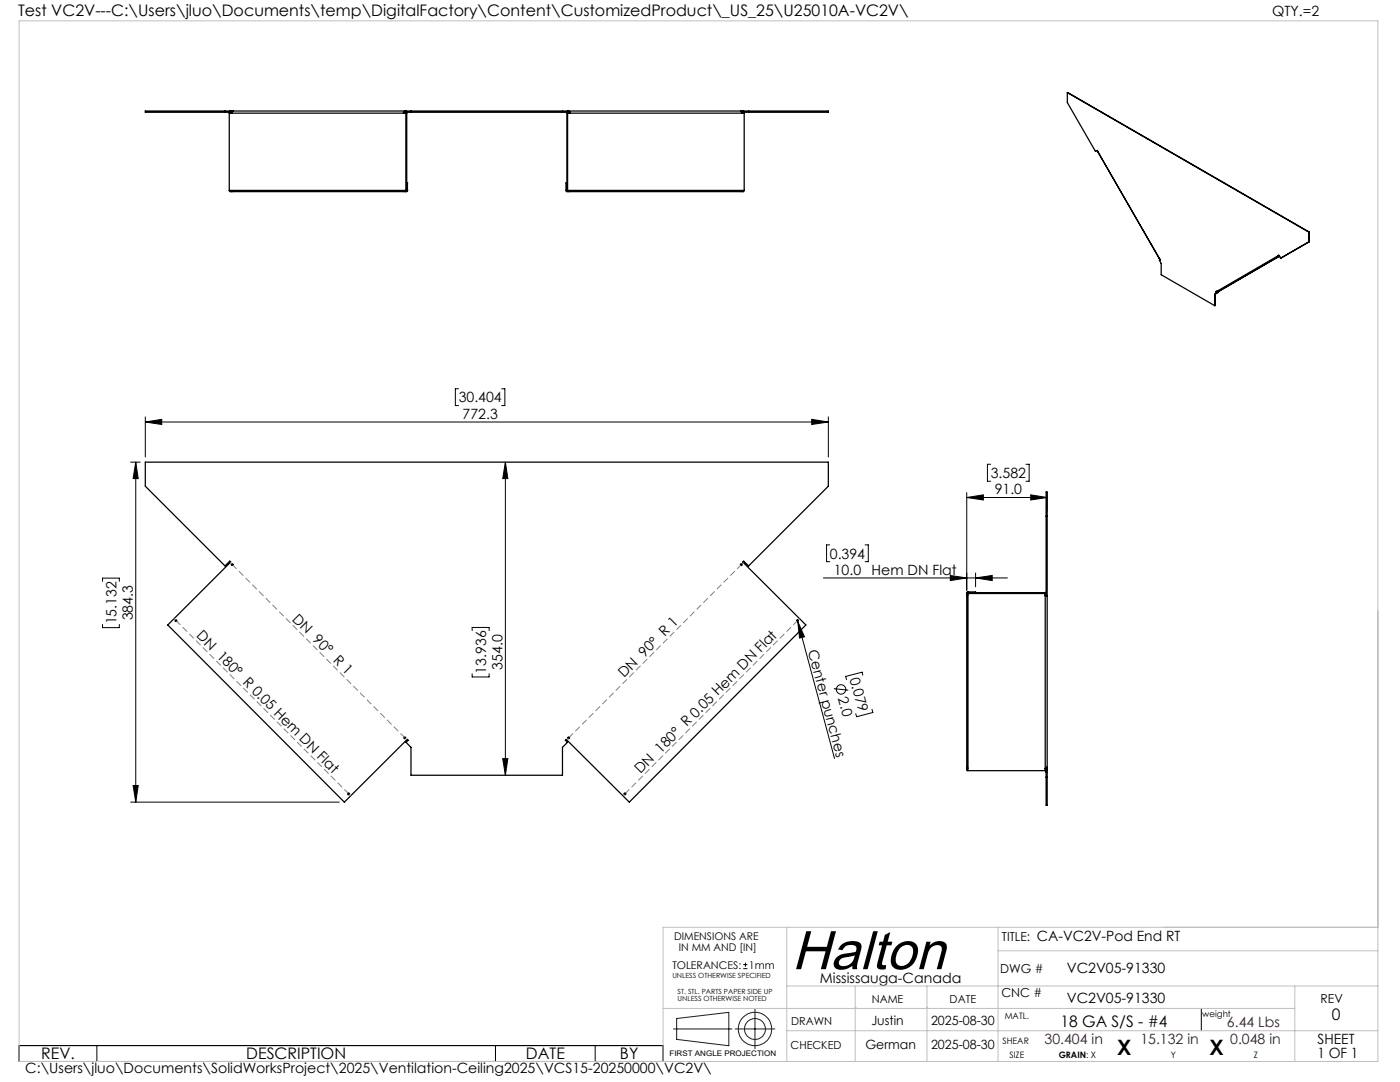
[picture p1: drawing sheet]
<svg xmlns="http://www.w3.org/2000/svg" width="279mm" height="216mm" viewBox="0 0 279 216" stroke-linecap="round" stroke-linejoin="round" font-family="sans-serif">
<g fill="none" stroke="#000" stroke-width=".25">
<path d="M213 18.5v2l5.6 9.7 .4-.2v.1M213 18.5l48.2 27.8M213 18.5l48.3 27.8M44.9 22.2v.2M45.8 38l.1 .2h.3M45.8 22.6h35.4M45.8 38h35.5M45.8 22.6v15.4M45.9 22.2v.1M46 22.2l-.2 .4M46.3 22.4l-.1 .1M46.3 38.2h-.2l.1-.1 .2 .1h34.2"/>
<path d="M46.4 22.2a.23 .23 0 0 0-.3 .1 .23 .23 0 0 0 .1 .3l.3-.4M46.4 22.2h.1M46.4 22.2h-17.4v.2h16.8M46.4 22.2v.1M46.5 22.2h34.3M80.8 22.4l-.1 .1M80.8 38.2h-.2v-.1l.6 .1M80.8 22.2h-.2l-.1 .4 .5-.4M80.8 22.2h.2M80.8 22.2v.1M81 22.2h32.3M81 22.4v15.6l.2 .2 .1-.2"/>
<path d="M81 22.4h32.2M81 22.2v.2M81.2 38h.1M81.2 36.5h.1M81.2 22.6v15.4M81.2 36.5h.1v1.5M81.3 22.4l-.1 .2M82 22.2v.2M112.3 22.2v.2M113 38h35.5M113 22.4l.1 .2M113.1 22.6v15.4v-1.5"/>
<path d="M113.1 22.6h35.4M113.1 36.5h-.1v1.5M113.2 22.4v15.8h-.1l-.1-.2M113.2 22.2v.2M113.3 22.2l.4 .4v-.4h-.2M113.3 22.2h.2M113.5 22.2h34.3M113.5 22.2v.1M113.5 38.2h.2h-.6M113.5 22.4l.1 .1M147.8 22.2l.3 .4a.25 .25 0 0 0 .1-.3 .25 .25 0 0 0-.3-.1M147.8 22.2h.1"/>
<path d="M147.9 22.2h17.4v.2h-16.8M147.9 22.2v.1M148 38.2h.2h-34.6M148 22.4l.1 .1M148.2 22.2l.3 .1v.3M148.4 22.2v.1M148.5 38v.2h-.4M148.5 22.6v15.4M149.4 22.2v.2M219 30.1h.1M219 30.1l.1 .2M219.1 30.3l.1 .1"/>
<path d="M219.2 30.4h.1M219.2 30.4l12.1 21.1M231.3 51.4v.1M231.3 51.5h.1M231.4 51.5l.1 .3M231.4 52l.3 .6v2.2l10.7 6.2M231.5 51.8l.1 .1M231.6 51.9l-.2 .1M242.4 58.7v2.3M242.5 58.7h-.1M242.5 58.7v2.3h-.1M242.7 58.2l.2 .1"/>
<path d="M242.7 58.2l.1 .3M242.7 58.3l.2 .2M242.8 58.5l-.4 .2M242.8 58.1h.1M242.8 58.1l.3 .1M242.8 58.1l-.1 .1M242.9 58.1l.2 .1M242.9 58.5h-.1M242.9 58.5l-.4 .2M243 58.2h.1M243.1 58.2l-.2 .1M243.1 58.2h.1"/>
<path d="M255 51.1l.2 .1M255 51.1l-12.1 7M255.1 51l-.1 .1M255.1 51l.2 .2M255.2 51l.1 .1M255.2 51l.4 .5M255.2 51h-.1M255.2 51.2h.1M255.3 51.2l-12.4 7.1M261.2 46.3v2M261.2 48.3l-5.6 3.2M261.3 46.3h-.1"/>
<path d="M261.3 46.3v1.9M261.3 48.2l-.1 .1M261.3 48.2l-5.7 3.3M29 92.2h136.3v4.8l-15.9 15.9-1-.9-.2 .1 12.6 12.6-35.2 35.4-12.6-12.6-.2 .2 .4 .4-.9 1v5.6h-30.3v-5.6l-1-1 .5-.4-.2-.2-12.6 12.6-35.2-35.4 12.5-12.6-.1-.1-1 .9-15.9-15.9zM192.9 118.8h.1M192.9 118.5h.1M192.9 118.5l.1 .4v-.3M192.9 118.3v.2M192.9 118.7v34.4M193.2 118.1l-.3 .2 .3 .1h15.6M193.2 118.3h.1M193.2 118.1v35.7"/>
<path d="M193.2 118.3h15.4M193.2 118.1h1.5v.2M194.7 118.3h.1M208.6 118.3v35.5M208.6 118.7h.2h-.2v.2h.2M208.8 118.1l-.2 .2M208.8 103h.2M209 118.9h-.2v-20.7h.2v54.8M192.9 153.4h.1M192.9 153.1h.1M192.9 153.1l.1 .3v-.2M192.9 153.3l.1 .4 .2 .1"/>
<path d="M193.2 153.8h15.4M208.8 153.2l-.2 .1M208.8 155.1h.2M208.8 154.1h.2M208.9 153.2h.1M208.9 153.7h.1M209 153l-.4 .4a.25 .25 0 0 0 .3 0 .25 .25 0 0 0 .1-.2M209 153.5l-.1 .2-.3 .1M209 153v.2M209 153.2v7.5h-.2v-7"/>
<circle cx="46.3" cy="112.7" r=".17"/>
<circle cx="147.9" cy="112.7" r=".17"/>
<circle cx="35.1" cy="123.9" r=".18"/>
<circle cx="159.2" cy="123.8" r=".17"/>
<circle cx="69.6" cy="158.4" r=".18"/>
<circle cx="80.8" cy="147.2" r=".18"/>
<circle cx="113.5" cy="147.2" r=".18"/>
<circle cx="124.7" cy="158.4" r=".18"/>
</g>
<g fill="none" stroke="#000" stroke-width=".2">
<path d="M91.5 77.6h-.6v3.3h.6M100.1 77.6h.7v3.3h-.7M26.1 92.2h1.9M27.1 92.2l.5 3.3h-1zM27.1 92.2v67.9M29 84.2l3.3-.5v1zM29 83.2v8M29 84.2h136.3M100.9 92.2l.5 3.3h-1.1zM100.9 92.2v62.5M162 83.7l3.3 .5-3.3 .5zM165.3 83.2v8"/>
<path d="M192.9 99.3l3.4-.6v1.1zM192.9 98.3v19.5M192.9 99.3h16.1M197.7 92.6h-.6v3.4h.6M204.8 92.6h.6v3.4h-.6M205.7 98.7l3.3 .6-3.3 .5zM209 98.3v3.7M20.5 116v-.6h3.3v.6M164.3 115.3h36.7M165.6 108.7h-.6v3.4h.6M172.6 108.7h.7v3.4h-.7M189.7 114.8l3.2 .5-3.2 .6z"/>
<path d="M194.7 115.3l3.3-.5v1.1zM194.7 114.3v2.8M20.5 124.6v.6h3.3v-.6M94.2 125.8v-.6h3.4v.6M94.2 134.4v.7h3.4v-.7M159.1 123.7l.1 .3M159.2 124l1.3 3.1-.9 .2zM159.2 124l7.3 27.3M166.4 137.4l2.9 .3M172.2 134.7l-.2-.6-3.2 .9 .1 .6M26.6 156.7h1l-.5 3.4zM100.3 151.4h1.1l-.5 3.3z"/>
<path d="M174 141.5l.2 .7-3.2 .8-.2-.6M26.1 160.1h41.6M148.3 193.3h.9M148.3 192.5h.9M148.8 192.1v.8M3.8 208.6h128.5v3.2h-128.5zM19.3 208.6v3.2M98.9 208.6v3.2M118.8 208.6v3.2M239.7 201.2v4.5"/>
<circle cx="167.8" cy="137.6" r=".94"/>
</g>
<g fill="none" stroke="#191924" stroke-width=".2">
<path d="M134.4 205.3h11.7M135 203.2l10.5-1.2v6.7l-10.5-1.3zM146.7 205.3h7.9M150.7 201.4v7.9"/>
<circle cx="150.7" cy="205.3" r="2.09"/>
<circle cx="150.7" cy="205.3" r="3.3"/>
</g>
<path d="M46 112.3l.2 .2M148.1 112.5l.3-.2M34.7 123.4l.3 .3M159.3 123.7l.3-.3M69.7 158.5l.3 .3M80.9 147.3l.3 .3M113.1 147.6l.3-.3M124.3 158.8l.3-.3" fill="none" stroke="#808080" stroke-width=".2" stroke-dasharray="1.3 .6" stroke-linecap="butt"/>
<path d="M46.5 112.8l34.2 34.3M35.3 123.9l34.2 34.4M113.6 147.1l34.2-34.3M124.9 158.3l34.2-34.4" fill="none" stroke="#808080" stroke-width=".2" stroke-dasharray="1.3 .6" stroke-dashoffset=".2" stroke-linecap="butt"/>
<path d="M3.8 4.2h271.2v207.6h-271.2zM157 196.7h118M157 185v26.8M170.7 196.7v15.1M185 196.7v15.1M199.2 185v26.8M199.2 189.7h75.8M258.4 196.7v15.1M275 185h-142.7v26.8M132.3 201.2h126.1M157 205.7h118M170.7 201h.1" fill="none" stroke="#c0c0c0" stroke-width=".2"/>
<g fill="#000">
<path d="M159.2 124l1.3 3.1-.9 .2z"/>
<path d="M29 84.2l3.3-.5v1zM162 83.7l3.3 .5-3.3 .5z"/>
<path d="M100.9 92.2l.5 3.3h-1.1zM100.3 151.4h1.1l-.5 3.3z"/>
<path d="M192.9 99.3l3.4-.6v1.1zM205.7 98.7l3.3 .6-3.3 .5z"/>
<path d="M194.7 115.3l3.3-.5v1.1zM189.7 114.8l3.2 .5-3.2 .6z"/>
<path d="M26.6 156.7h1l-.5 3.4zM27.1 92.2l.5 3.3h-1z"/>
</g>
<text font-size="11" x="158" y="193.4">Halton</text>
<g font-size="4.2">
<text x="223" y="210.4">X</text>
<text x="241.4" y="210.4">X</text>
</g>
<g font-size="3.2">
<text x="3.6" y="3.3">Test VC2V---C:\Users\jluo\Documents\temp\DigitalFactory\Content\CustomizedProduct\_US_25\U25010A-VC2V\</text>
<text x="265.8" y="203.5">0</text>
<text x="211.6" y="204.9">18 GA S/S - #4</text>
<text x="8.2" y="211.4">REV.</text>
<text x="49.2" y="211.4">DESCRIPTION</text>
<text x="105" y="211.4">DATE</text>
<text x="123.7" y="211.4">BY</text>
</g>
<g font-size="2.8">
<text x="253.9" y="3.3">QTY.=2</text>
<text x="91.5" y="80.3">30.404</text>
<text x="92.3" y="83.6">772.3</text>
<text x="197.7" y="95.4">3.582</text>
<text x="198.5" y="98.6">91.0</text>
<text x="165.6" y="111.5">0.394</text>
<text x="166.4" y="114.7">10.0</text>
<text x="173.9" y="114.7">Hem DN Flat</text>
<text x="23.2" y="124.6" transform="rotate(-90 23.2 124.6)">15.132</text>
<text x="26.5" y="123.8" transform="rotate(-90 26.5 123.8)">384.3</text>
<text x="58.2" y="123.7" transform="rotate(45 58.2 123.7)">DN 90° R 1</text>
<text x="39.1" y="126.9" transform="rotate(45 39.1 126.9)">DN 180° R 0.05 Hem DN Flat</text>
<text x="161.2" y="129.9" transform="rotate(75 161.2 129.9)">Center punches</text>
<text x="97" y="134.4" transform="rotate(-90 97 134.4)">13.936</text>
<text x="100.3" y="133.6" transform="rotate(-90 100.3 133.6)">354.0</text>
<text x="124.5" y="135.3" transform="rotate(-45 124.5 135.3)">DN 90° R 1</text>
<text x="169.6" y="135.4" transform="rotate(75 169.6 135.4)">0.079</text>
<text x="167.2" y="139.3" transform="rotate(75 167.2 139.3)">2.0</text>
<text x="127.8" y="154.4" transform="rotate(-45 127.8 154.4)">DN 180° R 0.05 Hem DN Flat</text>
<text x="206.9" y="187.8">CA-VC2V-Pod End RT</text>
<text x="163.6" y="196.1">Mississauga-Canada</text>
<text x="212.9" y="194.1">VC2V05-91330</text>
<text x="212.9" y="200.1">VC2V05-91330</text>
<text x="263" y="208.3">SHEET</text>
<text x="5" y="214.1">C:\Users\jluo\Documents\SolidWorksProject\2025\Ventilation-Ceiling2025\VCS15-20250000\VC2V\</text>
<text x="262.9" y="211.1">1 OF 1</text>
</g>
<g font-size="2.8" fill="#400040">
<text x="208.5" y="208.3">30.404 in</text>
<text x="227.6" y="208.3">15.132 in</text>
<text x="244.9" y="204.9">6.44 Lbs</text>
<text x="245.5" y="208.3">0.048 in</text>
</g>
<g font-size="2.5">
<text x="200" y="187.8">TITLE:</text>
<text x="199.6" y="194.1">DWG #</text>
<text x="199.9" y="198.9">CNC #</text>
<text x="263.5" y="200.1">REV</text>
<text x="172.7" y="209.3">German</text>
<text x="173.9" y="204.6">Justin</text>
<text x="185.8" y="204.6">2025-08-30</text>
<text x="185.8" y="209.3">2025-08-30</text>
</g>
<g font-size="2.2">
<text x="174" y="200.1">NAME</text>
<text x="189.5" y="200.1">DATE</text>
<text x="157.8" y="209.3">CHECKED</text>
<text x="157.9" y="204.6">DRAWN</text>
</g>
<g font-size="2.1">
<text x="134.5" y="187.6">DIMENSIONS ARE</text>
<text x="135.5" y="189.7">IN MM AND [IN]</text>
<text x="134.2" y="193.3">TOLERANCES:</text>
<text x="149.5" y="193.3">1mm</text>
</g>
<g font-size="1.8">
<text x="200.5" y="203.3">MATL.</text>
<text x="240" y="202.8">weight</text>
<text x="200.1" y="208.3">SHEAR</text>
<text x="201.5" y="211.1">SIZE</text>
<text x="211.3" y="211.1">GRAIN: X</text>
<text x="233.7" y="211.1">Y</text>
<text x="250.2" y="211.1">Z</text>
</g>
<text font-size="1.5" x="133.6" y="210.7">FIRST ANGLE PROJECTION</text>
<g font-size="1.4">
<text x="134.2" y="195.1">UNLESS OTHERWISE SPECIFIED</text>
<text x="135.2" y="198.3">ST. STL. PARTS PAPER SIDE UP</text>
<text x="135.2" y="199.7">UNLESS OTHERWISE NOTED</text>
</g>
</svg>
